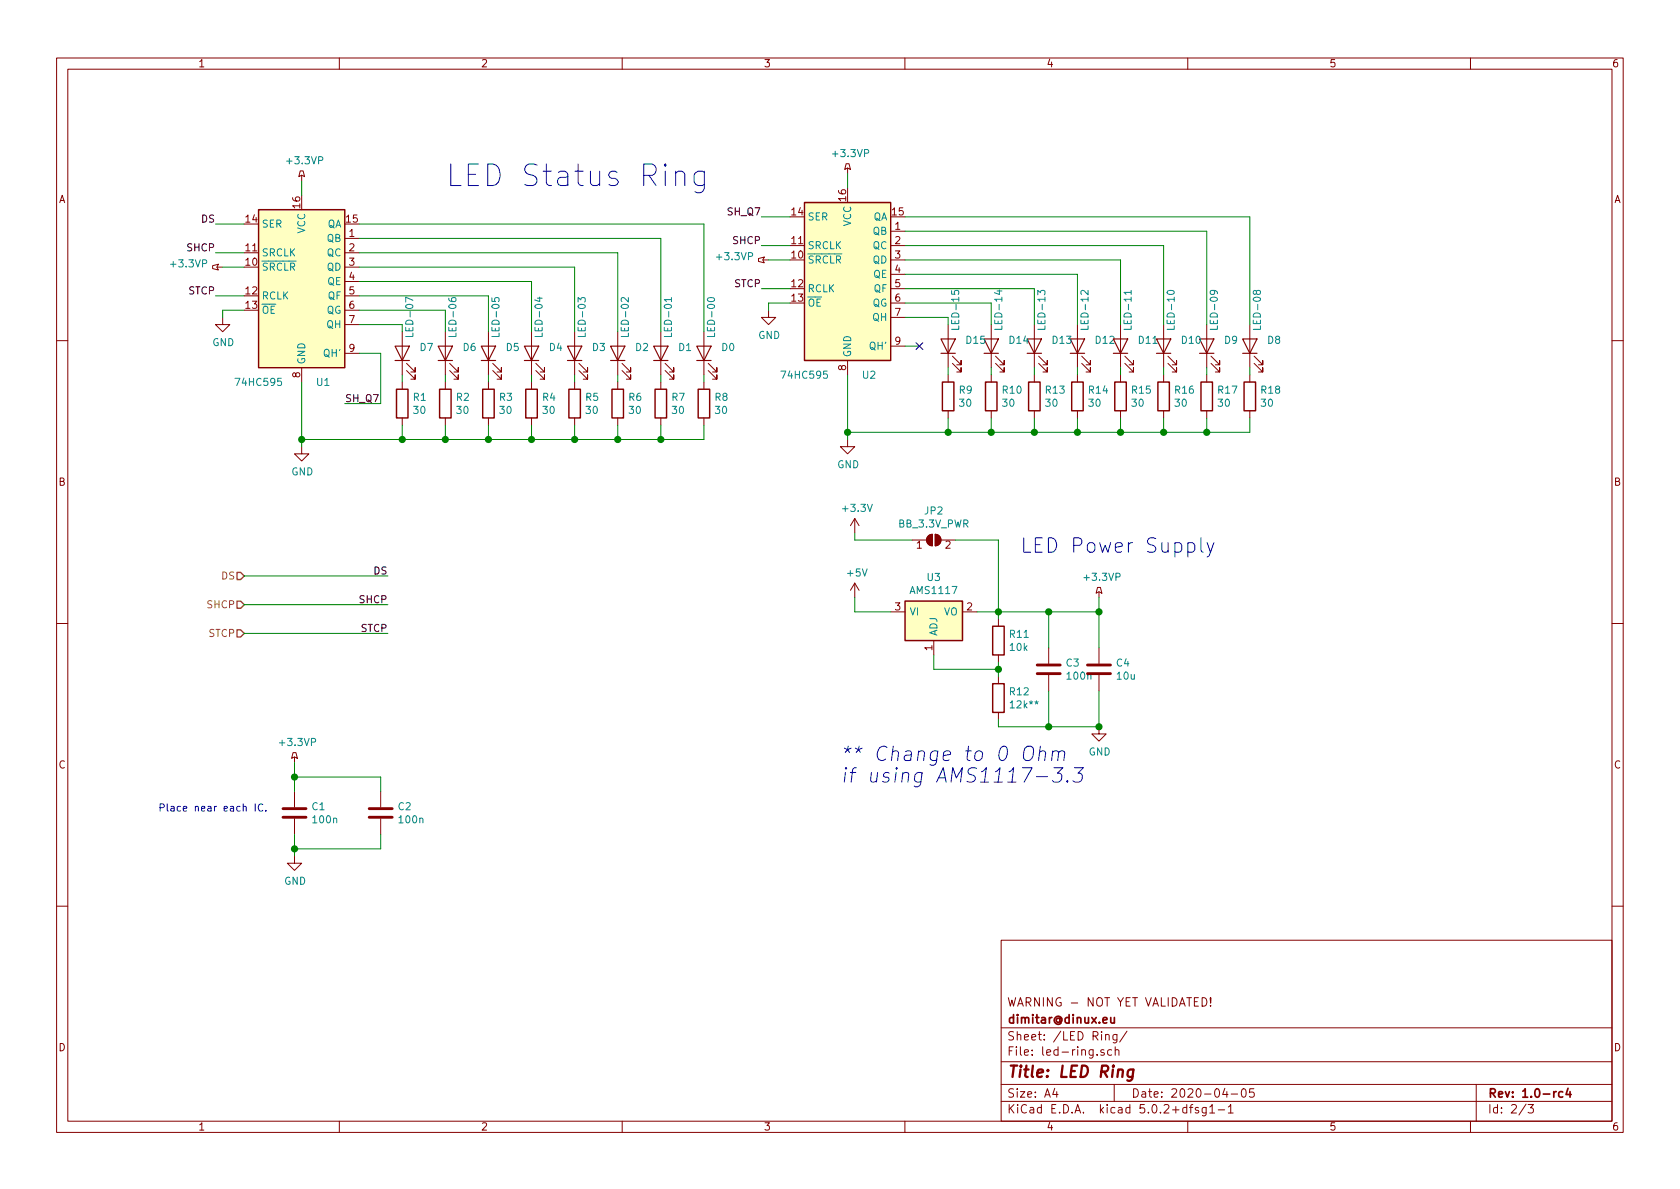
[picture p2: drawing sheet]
EESchema Schematic File Version 4
LIBS:beaglemic-cape-cache
EELAYER 26 0
EELAYER END
$Descr A4 11693 8268
encoding utf-8
Sheet 2 3
Title "LED Ring"
Date "2020-04-05"
Rev "1.0-rc4"
Comp "dimitar@dinux.eu"
Comment1 "WARNING - NOT YET VALIDATED!"
Comment2 ""
Comment3 ""
Comment4 ""
$EndDescr
$Comp
L 74xx:74HC595 U?
U 1 1
P 2100 1950
AR Path="/5E16CAD7" Ref="U?"  Part="1" 
AR Path="/5E0F7674/5E16CAD7" Ref="U1"  Part="1" 
F 0 "U1" H 2250 1250 50  0000 C CNN
F 1 "74HC595" H 1800 1250 50  0000 C CNN
F 2 "Package_SO:TSSOP-16_4.4x5mm_P0.65mm" H 2100 1950 50  0001 C CNN
F 3 "http://www.ti.com/lit/ds/symlink/sn74hc595.pdf" H 2100 1950 50  0001 C CNN
	1    2100 1950
	1    0    0    -1  
$EndComp
$Comp
L Jumper:SolderJumper_2_Open JP2
U 1 1
P 6500 3750
F 0 "JP2" H 6500 3955 50  0000 C CNN
F 1 "BB_3.3V_PWR" H 6500 3864 50  0000 C CNN
F 2 "Jumper:SolderJumper-2_P1.3mm_Open_RoundedPad1.0x1.5mm" H 6500 3750 50  0001 C CNN
F 3 "~" H 6500 3750 50  0001 C CNN
	1    6500 3750
	1    0    0    -1  
$EndComp
$Comp
L Regulator_Linear:AMS1117 U?
U 1 1
P 6500 4250
AR Path="/5E16CAF3" Ref="U?"  Part="1" 
AR Path="/5E0F7674/5E16CAF3" Ref="U3"  Part="1" 
F 0 "U3" H 6500 4492 50  0000 C CNN
F 1 "AMS1117" H 6500 4401 50  0000 C CNN
F 2 "Package_TO_SOT_SMD:SOT-223-3_TabPin2" H 6500 4450 50  0001 C CNN
F 3 "http://www.advanced-monolithic.com/pdf/ds1117.pdf" H 6600 4000 50  0001 C CNN
	1    6500 4250
	1    0    0    -1  
$EndComp
$Comp
L Device:R R?
U 1 1
P 6950 4450
AR Path="/5E16CAFA" Ref="R?"  Part="1" 
AR Path="/5E0F7674/5E16CAFA" Ref="R11"  Part="1" 
F 0 "R11" H 7020 4496 50  0000 L CNN
F 1 "10k" H 7020 4405 50  0000 L CNN
F 2 "Resistor_SMD:R_0805_2012Metric" V 6880 4450 50  0001 C CNN
F 3 "~" H 6950 4450 50  0001 C CNN
	1    6950 4450
	1    0    0    -1  
$EndComp
$Comp
L Device:R R?
U 1 1
P 6950 4850
AR Path="/5E16CB01" Ref="R?"  Part="1" 
AR Path="/5E0F7674/5E16CB01" Ref="R12"  Part="1" 
F 0 "R12" H 7020 4896 50  0000 L CNN
F 1 "12k**" H 7020 4805 50  0000 L CNN
F 2 "Resistor_SMD:R_0805_2012Metric" V 6880 4850 50  0001 C CNN
F 3 "~" H 6950 4850 50  0001 C CNN
	1    6950 4850
	1    0    0    -1  
$EndComp
$Comp
L power:GND #PWR049
U 1 1
P 7650 5050
F 0 "#PWR049" H 7650 4800 50  0001 C CNN
F 1 "GND" H 7655 4877 50  0000 C CNN
F 2 "" H 7650 5050 50  0001 C CNN
F 3 "" H 7650 5050 50  0001 C CNN
	1    7650 5050
	1    0    0    -1  
$EndComp
$Comp
L power:+3.3VP #PWR048
U 1 1
P 7650 4150
F 0 "#PWR048" H 7800 4100 50  0001 C CNN
F 1 "+3.3VP" H 7670 4293 50  0000 C CNN
F 2 "" H 7650 4150 50  0001 C CNN
F 3 "" H 7650 4150 50  0001 C CNN
	1    7650 4150
	1    0    0    -1  
$EndComp
$Comp
L power:+5V #PWR047
U 1 1
P 5950 4150
F 0 "#PWR047" H 5950 4000 50  0001 C CNN
F 1 "+5V" H 5965 4323 50  0000 C CNN
F 2 "" H 5950 4150 50  0001 C CNN
F 3 "" H 5950 4150 50  0001 C CNN
	1    5950 4150
	1    0    0    -1  
$EndComp
$Comp
L power:+3.3V #PWR046
U 1 1
P 5950 3700
F 0 "#PWR046" H 5950 3550 50  0001 C CNN
F 1 "+3.3V" H 5965 3873 50  0000 C CNN
F 2 "" H 5950 3700 50  0001 C CNN
F 3 "" H 5950 3700 50  0001 C CNN
	1    5950 3700
	1    0    0    -1  
$EndComp
Wire Wire Line
	5950 4150 5950 4250
Wire Wire Line
	5950 4250 6200 4250
Wire Wire Line
	6800 4250 6950 4250
Wire Wire Line
	6950 4250 6950 4300
Connection ~ 6950 4250
Wire Wire Line
	5950 3700 5950 3750
Wire Wire Line
	5950 3750 6350 3750
Wire Wire Line
	6650 3750 6950 3750
Wire Wire Line
	6950 3750 6950 4250
Wire Wire Line
	6950 4600 6950 4650
Wire Wire Line
	6500 4550 6500 4650
Wire Wire Line
	6500 4650 6950 4650
Connection ~ 6950 4650
Wire Wire Line
	6950 4650 6950 4700
$Comp
L power:+3.3VP #PWR040
U 1 1
P 2100 1250
F 0 "#PWR040" H 2250 1200 50  0001 C CNN
F 1 "+3.3VP" H 2120 1393 50  0000 C CNN
F 2 "" H 2100 1250 50  0001 C CNN
F 3 "" H 2100 1250 50  0001 C CNN
	1    2100 1250
	1    0    0    -1  
$EndComp
$Comp
L power:GND #PWR041
U 1 1
P 2100 3100
F 0 "#PWR041" H 2100 2850 50  0001 C CNN
F 1 "GND" H 2105 2927 50  0000 C CNN
F 2 "" H 2100 3100 50  0001 C CNN
F 3 "" H 2100 3100 50  0001 C CNN
	1    2100 3100
	1    0    0    -1  
$EndComp
$Comp
L power:+3.3VP #PWR036
U 1 1
P 1550 1850
F 0 "#PWR036" H 1700 1800 50  0001 C CNN
F 1 "+3.3VP" V 1570 1948 50  0000 L CNN
F 2 "" H 1550 1850 50  0001 C CNN
F 3 "" H 1550 1850 50  0001 C CNN
	1    1550 1850
	0    -1   -1   0   
$EndComp
$Comp
L power:GND #PWR037
U 1 1
P 1550 2200
F 0 "#PWR037" H 1550 1950 50  0001 C CNN
F 1 "GND" H 1555 2027 50  0000 C CNN
F 2 "" H 1550 2200 50  0001 C CNN
F 3 "" H 1550 2200 50  0001 C CNN
	1    1550 2200
	1    0    0    -1  
$EndComp
Wire Wire Line
	1700 2150 1550 2150
Wire Wire Line
	1550 2150 1550 2200
Wire Wire Line
	1700 1850 1550 1850
$Comp
L Device:R R?
U 1 1
P 3700 2800
AR Path="/5E16CB49" Ref="R?"  Part="1" 
AR Path="/5E0F7674/5E16CB49" Ref="R4"  Part="1" 
F 0 "R4" H 3770 2846 50  0000 L CNN
F 1 "30" H 3770 2755 50  0000 L CNN
F 2 "Resistor_SMD:R_0805_2012Metric" V 3630 2800 50  0001 C CNN
F 3 "~" H 3700 2800 50  0001 C CNN
	1    3700 2800
	1    0    0    -1  
$EndComp
$Comp
L Device:LED D?
U 1 1
P 3700 2450
AR Path="/5E16CB50" Ref="D?"  Part="1" 
AR Path="/5E0F7674/5E16CB50" Ref="D4"  Part="1" 
F 0 "D4" V 3738 2333 50  0000 R CNN
F 1 "LED-04" H 4100 2400 50  0000 R CNN
F 2 "LED_SMD:LED_0805_2012Metric" H 3700 2450 50  0001 C CNN
F 3 "~" H 3700 2450 50  0001 C CNN
	1    3700 2450
	0    -1   -1   0   
$EndComp
$Comp
L Device:R R?
U 1 1
P 3400 2800
AR Path="/5E16CB57" Ref="R?"  Part="1" 
AR Path="/5E0F7674/5E16CB57" Ref="R3"  Part="1" 
F 0 "R3" H 3470 2846 50  0000 L CNN
F 1 "30" H 3470 2755 50  0000 L CNN
F 2 "Resistor_SMD:R_0805_2012Metric" V 3330 2800 50  0001 C CNN
F 3 "~" H 3400 2800 50  0001 C CNN
	1    3400 2800
	1    0    0    -1  
$EndComp
$Comp
L Device:LED D?
U 1 1
P 3400 2450
AR Path="/5E16CB5E" Ref="D?"  Part="1" 
AR Path="/5E0F7674/5E16CB5E" Ref="D5"  Part="1" 
F 0 "D5" V 3438 2333 50  0000 R CNN
F 1 "LED-05" H 3800 2400 50  0000 R CNN
F 2 "LED_SMD:LED_0805_2012Metric" H 3400 2450 50  0001 C CNN
F 3 "~" H 3400 2450 50  0001 C CNN
	1    3400 2450
	0    -1   -1   0   
$EndComp
$Comp
L Device:R R?
U 1 1
P 3100 2800
AR Path="/5E16CB65" Ref="R?"  Part="1" 
AR Path="/5E0F7674/5E16CB65" Ref="R2"  Part="1" 
F 0 "R2" H 3170 2846 50  0000 L CNN
F 1 "30" H 3170 2755 50  0000 L CNN
F 2 "Resistor_SMD:R_0805_2012Metric" V 3030 2800 50  0001 C CNN
F 3 "~" H 3100 2800 50  0001 C CNN
	1    3100 2800
	1    0    0    -1  
$EndComp
$Comp
L Device:LED D?
U 1 1
P 3100 2450
AR Path="/5E16CB6C" Ref="D?"  Part="1" 
AR Path="/5E0F7674/5E16CB6C" Ref="D6"  Part="1" 
F 0 "D6" V 3138 2333 50  0000 R CNN
F 1 "LED-06" H 3500 2400 50  0000 R CNN
F 2 "LED_SMD:LED_0805_2012Metric" H 3100 2450 50  0001 C CNN
F 3 "~" H 3100 2450 50  0001 C CNN
	1    3100 2450
	0    -1   -1   0   
$EndComp
$Comp
L Device:R R?
U 1 1
P 2800 2800
AR Path="/5E16CB73" Ref="R?"  Part="1" 
AR Path="/5E0F7674/5E16CB73" Ref="R1"  Part="1" 
F 0 "R1" H 2870 2846 50  0000 L CNN
F 1 "30" H 2870 2755 50  0000 L CNN
F 2 "Resistor_SMD:R_0805_2012Metric" V 2730 2800 50  0001 C CNN
F 3 "~" H 2800 2800 50  0001 C CNN
	1    2800 2800
	1    0    0    -1  
$EndComp
$Comp
L Device:LED D?
U 1 1
P 2800 2450
AR Path="/5E16CB7A" Ref="D?"  Part="1" 
AR Path="/5E0F7674/5E16CB7A" Ref="D7"  Part="1" 
F 0 "D7" V 2838 2333 50  0000 R CNN
F 1 "LED-07" H 3200 2400 50  0000 R CNN
F 2 "LED_SMD:LED_0805_2012Metric" H 2800 2450 50  0001 C CNN
F 3 "~" H 2800 2450 50  0001 C CNN
	1    2800 2450
	0    -1   -1   0   
$EndComp
$Comp
L Device:R R?
U 1 1
P 4900 2800
AR Path="/5E16CB81" Ref="R?"  Part="1" 
AR Path="/5E0F7674/5E16CB81" Ref="R8"  Part="1" 
F 0 "R8" H 4970 2846 50  0000 L CNN
F 1 "30" H 4970 2755 50  0000 L CNN
F 2 "Resistor_SMD:R_0805_2012Metric" V 4830 2800 50  0001 C CNN
F 3 "~" H 4900 2800 50  0001 C CNN
	1    4900 2800
	1    0    0    -1  
$EndComp
$Comp
L Device:LED D?
U 1 1
P 4900 2450
AR Path="/5E16CB88" Ref="D?"  Part="1" 
AR Path="/5E0F7674/5E16CB88" Ref="D0"  Part="1" 
F 0 "D0" V 4938 2333 50  0000 R CNN
F 1 "LED-00" H 5300 2400 50  0000 R CNN
F 2 "LED_SMD:LED_0805_2012Metric" H 4900 2450 50  0001 C CNN
F 3 "~" H 4900 2450 50  0001 C CNN
	1    4900 2450
	0    -1   -1   0   
$EndComp
$Comp
L Device:R R?
U 1 1
P 4600 2800
AR Path="/5E16CB8F" Ref="R?"  Part="1" 
AR Path="/5E0F7674/5E16CB8F" Ref="R7"  Part="1" 
F 0 "R7" H 4670 2846 50  0000 L CNN
F 1 "30" H 4670 2755 50  0000 L CNN
F 2 "Resistor_SMD:R_0805_2012Metric" V 4530 2800 50  0001 C CNN
F 3 "~" H 4600 2800 50  0001 C CNN
	1    4600 2800
	1    0    0    -1  
$EndComp
$Comp
L Device:LED D?
U 1 1
P 4600 2450
AR Path="/5E16CB96" Ref="D?"  Part="1" 
AR Path="/5E0F7674/5E16CB96" Ref="D1"  Part="1" 
F 0 "D1" V 4638 2333 50  0000 R CNN
F 1 "LED-01" H 5000 2400 50  0000 R CNN
F 2 "LED_SMD:LED_0805_2012Metric" H 4600 2450 50  0001 C CNN
F 3 "~" H 4600 2450 50  0001 C CNN
	1    4600 2450
	0    -1   -1   0   
$EndComp
$Comp
L Device:R R?
U 1 1
P 4300 2800
AR Path="/5E16CB9D" Ref="R?"  Part="1" 
AR Path="/5E0F7674/5E16CB9D" Ref="R6"  Part="1" 
F 0 "R6" H 4370 2846 50  0000 L CNN
F 1 "30" H 4370 2755 50  0000 L CNN
F 2 "Resistor_SMD:R_0805_2012Metric" V 4230 2800 50  0001 C CNN
F 3 "~" H 4300 2800 50  0001 C CNN
	1    4300 2800
	1    0    0    -1  
$EndComp
$Comp
L Device:LED D?
U 1 1
P 4300 2450
AR Path="/5E16CBA4" Ref="D?"  Part="1" 
AR Path="/5E0F7674/5E16CBA4" Ref="D2"  Part="1" 
F 0 "D2" V 4338 2333 50  0000 R CNN
F 1 "LED-02" H 4700 2400 50  0000 R CNN
F 2 "LED_SMD:LED_0805_2012Metric" H 4300 2450 50  0001 C CNN
F 3 "~" H 4300 2450 50  0001 C CNN
	1    4300 2450
	0    -1   -1   0   
$EndComp
$Comp
L Device:R R?
U 1 1
P 4000 2800
AR Path="/5E16CBAB" Ref="R?"  Part="1" 
AR Path="/5E0F7674/5E16CBAB" Ref="R5"  Part="1" 
F 0 "R5" H 4070 2846 50  0000 L CNN
F 1 "30" H 4070 2755 50  0000 L CNN
F 2 "Resistor_SMD:R_0805_2012Metric" V 3930 2800 50  0001 C CNN
F 3 "~" H 4000 2800 50  0001 C CNN
	1    4000 2800
	1    0    0    -1  
$EndComp
$Comp
L Device:LED D?
U 1 1
P 4000 2450
AR Path="/5E16CBB2" Ref="D?"  Part="1" 
AR Path="/5E0F7674/5E16CBB2" Ref="D3"  Part="1" 
F 0 "D3" V 4038 2333 50  0000 R CNN
F 1 "LED-03" H 4400 2400 50  0000 R CNN
F 2 "LED_SMD:LED_0805_2012Metric" H 4000 2450 50  0001 C CNN
F 3 "~" H 4000 2450 50  0001 C CNN
	1    4000 2450
	0    -1   -1   0   
$EndComp
Wire Wire Line
	2100 1350 2100 1250
Wire Wire Line
	2500 2250 2800 2250
Wire Wire Line
	2800 2250 2800 2300
Wire Wire Line
	2500 2150 3100 2150
Wire Wire Line
	3100 2150 3100 2300
Wire Wire Line
	2500 2050 3400 2050
Wire Wire Line
	3400 2050 3400 2300
Wire Wire Line
	2500 1950 3700 1950
Wire Wire Line
	3700 1950 3700 2300
Wire Wire Line
	2500 1850 4000 1850
Wire Wire Line
	4000 1850 4000 2300
Wire Wire Line
	2500 1750 4300 1750
Wire Wire Line
	4300 1750 4300 2300
Wire Wire Line
	2500 1650 4600 1650
Wire Wire Line
	4600 1650 4600 2300
Wire Wire Line
	2500 1550 4900 1550
Wire Wire Line
	4900 1550 4900 2300
Wire Wire Line
	2800 2600 2800 2650
Wire Wire Line
	3100 2600 3100 2650
Wire Wire Line
	3400 2600 3400 2650
Wire Wire Line
	3700 2600 3700 2650
Wire Wire Line
	4000 2600 4000 2650
Wire Wire Line
	4300 2600 4300 2650
Wire Wire Line
	4600 2600 4600 2650
Wire Wire Line
	4900 2600 4900 2650
Wire Wire Line
	2800 2950 2800 3050
Wire Wire Line
	3100 3050 3100 2950
Wire Wire Line
	2800 3050 3100 3050
Wire Wire Line
	3100 3050 3400 3050
Wire Wire Line
	3400 3050 3400 2950
Connection ~ 3100 3050
Wire Wire Line
	3400 3050 3700 3050
Wire Wire Line
	3700 3050 3700 2950
Connection ~ 3400 3050
Wire Wire Line
	3700 3050 4000 3050
Wire Wire Line
	4000 3050 4000 2950
Connection ~ 3700 3050
Wire Wire Line
	4000 3050 4300 3050
Wire Wire Line
	4300 3050 4300 2950
Connection ~ 4000 3050
Wire Wire Line
	4300 3050 4600 3050
Wire Wire Line
	4600 3050 4600 2950
Connection ~ 4300 3050
Wire Wire Line
	4600 3050 4900 3050
Wire Wire Line
	4900 3050 4900 2950
Connection ~ 4600 3050
Wire Wire Line
	2800 3050 2100 3050
Wire Wire Line
	2100 3050 2100 3100
Connection ~ 2800 3050
Wire Wire Line
	2100 3050 2100 2650
Connection ~ 2100 3050
Wire Wire Line
	1700 1750 1500 1750
Wire Wire Line
	1700 1550 1500 1550
Wire Wire Line
	1700 2050 1500 2050
$Comp
L 74xx:74HC595 U?
U 1 1
P 5900 1900
AR Path="/5E16CBF6" Ref="U?"  Part="1" 
AR Path="/5E0F7674/5E16CBF6" Ref="U2"  Part="1" 
F 0 "U2" H 6050 1200 50  0000 C CNN
F 1 "74HC595" H 5600 1200 50  0000 C CNN
F 2 "Package_SO:TSSOP-16_4.4x5mm_P0.65mm" H 5900 1900 50  0001 C CNN
F 3 "http://www.ti.com/lit/ds/symlink/sn74hc595.pdf" H 5900 1900 50  0001 C CNN
	1    5900 1900
	1    0    0    -1  
$EndComp
$Comp
L power:+3.3VP #PWR044
U 1 1
P 5900 1200
F 0 "#PWR044" H 6050 1150 50  0001 C CNN
F 1 "+3.3VP" H 5920 1343 50  0000 C CNN
F 2 "" H 5900 1200 50  0001 C CNN
F 3 "" H 5900 1200 50  0001 C CNN
	1    5900 1200
	1    0    0    -1  
$EndComp
$Comp
L power:GND #PWR045
U 1 1
P 5900 3050
F 0 "#PWR045" H 5900 2800 50  0001 C CNN
F 1 "GND" H 5905 2877 50  0000 C CNN
F 2 "" H 5900 3050 50  0001 C CNN
F 3 "" H 5900 3050 50  0001 C CNN
	1    5900 3050
	1    0    0    -1  
$EndComp
$Comp
L power:+3.3VP #PWR042
U 1 1
P 5350 1800
F 0 "#PWR042" H 5500 1750 50  0001 C CNN
F 1 "+3.3VP" V 5370 1898 50  0000 L CNN
F 2 "" H 5350 1800 50  0001 C CNN
F 3 "" H 5350 1800 50  0001 C CNN
	1    5350 1800
	0    -1   -1   0   
$EndComp
$Comp
L power:GND #PWR043
U 1 1
P 5350 2150
F 0 "#PWR043" H 5350 1900 50  0001 C CNN
F 1 "GND" H 5355 1977 50  0000 C CNN
F 2 "" H 5350 2150 50  0001 C CNN
F 3 "" H 5350 2150 50  0001 C CNN
	1    5350 2150
	1    0    0    -1  
$EndComp
Wire Wire Line
	5500 2100 5350 2100
Wire Wire Line
	5350 2100 5350 2150
Wire Wire Line
	5500 1800 5350 1800
$Comp
L Device:R R?
U 1 1
P 7500 2750
AR Path="/5E16CC18" Ref="R?"  Part="1" 
AR Path="/5E0F7674/5E16CC18" Ref="R14"  Part="1" 
F 0 "R14" H 7570 2796 50  0000 L CNN
F 1 "30" H 7570 2705 50  0000 L CNN
F 2 "Resistor_SMD:R_0805_2012Metric" V 7430 2750 50  0001 C CNN
F 3 "~" H 7500 2750 50  0001 C CNN
	1    7500 2750
	1    0    0    -1  
$EndComp
$Comp
L Device:LED D?
U 1 1
P 7500 2400
AR Path="/5E16CC1F" Ref="D?"  Part="1" 
AR Path="/5E0F7674/5E16CC1F" Ref="D12"  Part="1" 
F 0 "D12" V 7538 2283 50  0000 R CNN
F 1 "LED-12" H 7900 2350 50  0000 R CNN
F 2 "LED_SMD:LED_0805_2012Metric" H 7500 2400 50  0001 C CNN
F 3 "~" H 7500 2400 50  0001 C CNN
	1    7500 2400
	0    -1   -1   0   
$EndComp
$Comp
L Device:R R?
U 1 1
P 7200 2750
AR Path="/5E16CC26" Ref="R?"  Part="1" 
AR Path="/5E0F7674/5E16CC26" Ref="R13"  Part="1" 
F 0 "R13" H 7270 2796 50  0000 L CNN
F 1 "30" H 7270 2705 50  0000 L CNN
F 2 "Resistor_SMD:R_0805_2012Metric" V 7130 2750 50  0001 C CNN
F 3 "~" H 7200 2750 50  0001 C CNN
	1    7200 2750
	1    0    0    -1  
$EndComp
$Comp
L Device:LED D?
U 1 1
P 7200 2400
AR Path="/5E16CC2D" Ref="D?"  Part="1" 
AR Path="/5E0F7674/5E16CC2D" Ref="D13"  Part="1" 
F 0 "D13" V 7238 2283 50  0000 R CNN
F 1 "LED-13" H 7600 2350 50  0000 R CNN
F 2 "LED_SMD:LED_0805_2012Metric" H 7200 2400 50  0001 C CNN
F 3 "~" H 7200 2400 50  0001 C CNN
	1    7200 2400
	0    -1   -1   0   
$EndComp
$Comp
L Device:R R?
U 1 1
P 6900 2750
AR Path="/5E16CC34" Ref="R?"  Part="1" 
AR Path="/5E0F7674/5E16CC34" Ref="R10"  Part="1" 
F 0 "R10" H 6970 2796 50  0000 L CNN
F 1 "30" H 6970 2705 50  0000 L CNN
F 2 "Resistor_SMD:R_0805_2012Metric" V 6830 2750 50  0001 C CNN
F 3 "~" H 6900 2750 50  0001 C CNN
	1    6900 2750
	1    0    0    -1  
$EndComp
$Comp
L Device:LED D?
U 1 1
P 6900 2400
AR Path="/5E16CC3B" Ref="D?"  Part="1" 
AR Path="/5E0F7674/5E16CC3B" Ref="D14"  Part="1" 
F 0 "D14" V 6938 2283 50  0000 R CNN
F 1 "LED-14" H 7300 2350 50  0000 R CNN
F 2 "LED_SMD:LED_0805_2012Metric" H 6900 2400 50  0001 C CNN
F 3 "~" H 6900 2400 50  0001 C CNN
	1    6900 2400
	0    -1   -1   0   
$EndComp
$Comp
L Device:R R?
U 1 1
P 6600 2750
AR Path="/5E16CC42" Ref="R?"  Part="1" 
AR Path="/5E0F7674/5E16CC42" Ref="R9"  Part="1" 
F 0 "R9" H 6670 2796 50  0000 L CNN
F 1 "30" H 6670 2705 50  0000 L CNN
F 2 "Resistor_SMD:R_0805_2012Metric" V 6530 2750 50  0001 C CNN
F 3 "~" H 6600 2750 50  0001 C CNN
	1    6600 2750
	1    0    0    -1  
$EndComp
$Comp
L Device:LED D?
U 1 1
P 6600 2400
AR Path="/5E16CC49" Ref="D?"  Part="1" 
AR Path="/5E0F7674/5E16CC49" Ref="D15"  Part="1" 
F 0 "D15" V 6638 2283 50  0000 R CNN
F 1 "LED-15" H 7000 2350 50  0000 R CNN
F 2 "LED_SMD:LED_0805_2012Metric" H 6600 2400 50  0001 C CNN
F 3 "~" H 6600 2400 50  0001 C CNN
	1    6600 2400
	0    -1   -1   0   
$EndComp
$Comp
L Device:R R?
U 1 1
P 8700 2750
AR Path="/5E16CC50" Ref="R?"  Part="1" 
AR Path="/5E0F7674/5E16CC50" Ref="R18"  Part="1" 
F 0 "R18" H 8770 2796 50  0000 L CNN
F 1 "30" H 8770 2705 50  0000 L CNN
F 2 "Resistor_SMD:R_0805_2012Metric" V 8630 2750 50  0001 C CNN
F 3 "~" H 8700 2750 50  0001 C CNN
	1    8700 2750
	1    0    0    -1  
$EndComp
$Comp
L Device:LED D?
U 1 1
P 8700 2400
AR Path="/5E16CC57" Ref="D?"  Part="1" 
AR Path="/5E0F7674/5E16CC57" Ref="D8"  Part="1" 
F 0 "D8" V 8738 2283 50  0000 R CNN
F 1 "LED-08" H 9100 2350 50  0000 R CNN
F 2 "LED_SMD:LED_0805_2012Metric" H 8700 2400 50  0001 C CNN
F 3 "~" H 8700 2400 50  0001 C CNN
	1    8700 2400
	0    -1   -1   0   
$EndComp
$Comp
L Device:R R?
U 1 1
P 8400 2750
AR Path="/5E16CC5E" Ref="R?"  Part="1" 
AR Path="/5E0F7674/5E16CC5E" Ref="R17"  Part="1" 
F 0 "R17" H 8470 2796 50  0000 L CNN
F 1 "30" H 8470 2705 50  0000 L CNN
F 2 "Resistor_SMD:R_0805_2012Metric" V 8330 2750 50  0001 C CNN
F 3 "~" H 8400 2750 50  0001 C CNN
	1    8400 2750
	1    0    0    -1  
$EndComp
$Comp
L Device:LED D?
U 1 1
P 8400 2400
AR Path="/5E16CC65" Ref="D?"  Part="1" 
AR Path="/5E0F7674/5E16CC65" Ref="D9"  Part="1" 
F 0 "D9" V 8438 2283 50  0000 R CNN
F 1 "LED-09" H 8800 2350 50  0000 R CNN
F 2 "LED_SMD:LED_0805_2012Metric" H 8400 2400 50  0001 C CNN
F 3 "~" H 8400 2400 50  0001 C CNN
	1    8400 2400
	0    -1   -1   0   
$EndComp
$Comp
L Device:R R?
U 1 1
P 8100 2750
AR Path="/5E16CC6C" Ref="R?"  Part="1" 
AR Path="/5E0F7674/5E16CC6C" Ref="R16"  Part="1" 
F 0 "R16" H 8170 2796 50  0000 L CNN
F 1 "30" H 8170 2705 50  0000 L CNN
F 2 "Resistor_SMD:R_0805_2012Metric" V 8030 2750 50  0001 C CNN
F 3 "~" H 8100 2750 50  0001 C CNN
	1    8100 2750
	1    0    0    -1  
$EndComp
$Comp
L Device:LED D?
U 1 1
P 8100 2400
AR Path="/5E16CC73" Ref="D?"  Part="1" 
AR Path="/5E0F7674/5E16CC73" Ref="D10"  Part="1" 
F 0 "D10" V 8138 2283 50  0000 R CNN
F 1 "LED-10" H 8500 2350 50  0000 R CNN
F 2 "LED_SMD:LED_0805_2012Metric" H 8100 2400 50  0001 C CNN
F 3 "~" H 8100 2400 50  0001 C CNN
	1    8100 2400
	0    -1   -1   0   
$EndComp
$Comp
L Device:R R?
U 1 1
P 7800 2750
AR Path="/5E16CC7A" Ref="R?"  Part="1" 
AR Path="/5E0F7674/5E16CC7A" Ref="R15"  Part="1" 
F 0 "R15" H 7870 2796 50  0000 L CNN
F 1 "30" H 7870 2705 50  0000 L CNN
F 2 "Resistor_SMD:R_0805_2012Metric" V 7730 2750 50  0001 C CNN
F 3 "~" H 7800 2750 50  0001 C CNN
	1    7800 2750
	1    0    0    -1  
$EndComp
$Comp
L Device:LED D?
U 1 1
P 7800 2400
AR Path="/5E16CC81" Ref="D?"  Part="1" 
AR Path="/5E0F7674/5E16CC81" Ref="D11"  Part="1" 
F 0 "D11" V 7838 2283 50  0000 R CNN
F 1 "LED-11" H 8200 2350 50  0000 R CNN
F 2 "LED_SMD:LED_0805_2012Metric" H 7800 2400 50  0001 C CNN
F 3 "~" H 7800 2400 50  0001 C CNN
	1    7800 2400
	0    -1   -1   0   
$EndComp
Wire Wire Line
	5900 1300 5900 1200
Wire Wire Line
	6300 2200 6600 2200
Wire Wire Line
	6600 2200 6600 2250
Wire Wire Line
	6300 2100 6900 2100
Wire Wire Line
	6900 2100 6900 2250
Wire Wire Line
	6300 2000 7200 2000
Wire Wire Line
	7200 2000 7200 2250
Wire Wire Line
	6300 1900 7500 1900
Wire Wire Line
	7500 1900 7500 2250
Wire Wire Line
	6300 1800 7800 1800
Wire Wire Line
	7800 1800 7800 2250
Wire Wire Line
	6300 1700 8100 1700
Wire Wire Line
	8100 1700 8100 2250
Wire Wire Line
	6300 1600 8400 1600
Wire Wire Line
	8400 1600 8400 2250
Wire Wire Line
	6300 1500 8700 1500
Wire Wire Line
	8700 1500 8700 2250
Wire Wire Line
	6600 2550 6600 2600
Wire Wire Line
	6900 2550 6900 2600
Wire Wire Line
	7200 2550 7200 2600
Wire Wire Line
	7500 2550 7500 2600
Wire Wire Line
	7800 2550 7800 2600
Wire Wire Line
	8100 2550 8100 2600
Wire Wire Line
	8400 2550 8400 2600
Wire Wire Line
	8700 2550 8700 2600
Wire Wire Line
	6600 2900 6600 3000
Wire Wire Line
	6900 3000 6900 2900
Wire Wire Line
	6600 3000 6900 3000
Wire Wire Line
	6900 3000 7200 3000
Wire Wire Line
	7200 3000 7200 2900
Connection ~ 6900 3000
Wire Wire Line
	7200 3000 7500 3000
Wire Wire Line
	7500 3000 7500 2900
Connection ~ 7200 3000
Wire Wire Line
	7500 3000 7800 3000
Wire Wire Line
	7800 3000 7800 2900
Connection ~ 7500 3000
Wire Wire Line
	7800 3000 8100 3000
Wire Wire Line
	8100 3000 8100 2900
Connection ~ 7800 3000
Wire Wire Line
	8100 3000 8400 3000
Wire Wire Line
	8400 3000 8400 2900
Connection ~ 8100 3000
Wire Wire Line
	8400 3000 8700 3000
Wire Wire Line
	8700 3000 8700 2900
Connection ~ 8400 3000
Wire Wire Line
	6600 3000 5900 3000
Wire Wire Line
	5900 3000 5900 3050
Connection ~ 6600 3000
Wire Wire Line
	5900 3000 5900 2600
Connection ~ 5900 3000
Wire Wire Line
	5500 1700 5300 1700
Wire Wire Line
	5500 2000 5300 2000
Wire Wire Line
	6300 2400 6400 2400
NoConn ~ 6400 2400
$Comp
L Device:C C3
U 1 1
P 7300 4650
F 0 "C3" H 7415 4696 50  0000 L CNN
F 1 "100n" H 7415 4605 50  0000 L CNN
F 2 "Capacitor_SMD:C_0805_2012Metric" H 7338 4500 50  0001 C CNN
F 3 "~" H 7300 4650 50  0001 C CNN
	1    7300 4650
	1    0    0    -1  
$EndComp
$Comp
L Device:C C4
U 1 1
P 7650 4650
F 0 "C4" H 7765 4696 50  0000 L CNN
F 1 "10u" H 7765 4605 50  0000 L CNN
F 2 "Capacitor_SMD:C_0805_2012Metric" H 7688 4500 50  0001 C CNN
F 3 "~" H 7650 4650 50  0001 C CNN
	1    7650 4650
	1    0    0    -1  
$EndComp
Wire Wire Line
	6950 4250 7300 4250
Wire Wire Line
	7650 4250 7650 4150
Wire Wire Line
	7650 4500 7650 4250
Connection ~ 7650 4250
Wire Wire Line
	7300 4500 7300 4250
Connection ~ 7300 4250
Wire Wire Line
	7300 4250 7650 4250
Wire Wire Line
	6950 5000 6950 5050
Wire Wire Line
	6950 5050 7300 5050
Wire Wire Line
	7650 5050 7650 4800
Connection ~ 7650 5050
Wire Wire Line
	7300 4800 7300 5050
Connection ~ 7300 5050
Wire Wire Line
	7300 5050 7650 5050
Text Notes 3100 1300 0    150  ~ 0
LED Status Ring
Text Notes 7100 3850 0    100  ~ 0
LED Power Supply
Text HLabel 1700 4000 0    50   Input ~ 0
DS
Text HLabel 1700 4200 0    50   Input ~ 0
SHCP
Text HLabel 1700 4400 0    50   Input ~ 0
STCP
Wire Wire Line
	1700 4000 2700 4000
Wire Wire Line
	1700 4200 2700 4200
Wire Wire Line
	1700 4400 2700 4400
Text Label 2700 4000 2    50   ~ 0
DS
Text Label 2700 4200 2    50   ~ 0
SHCP
Text Label 2700 4400 2    50   ~ 0
STCP
Wire Wire Line
	5500 1500 5300 1500
Wire Wire Line
	2500 2450 2650 2450
Wire Wire Line
	2650 2450 2650 2800
Wire Wire Line
	2650 2800 2400 2800
Text Label 5300 1500 2    50   ~ 0
SH_Q7
Text Label 2400 2800 0    50   ~ 0
SH_Q7
Text Label 5300 1700 2    50   ~ 0
SHCP
Text Label 1500 1550 2    50   ~ 0
DS
Text Label 1500 1750 2    50   ~ 0
SHCP
Text Label 1500 2050 2    50   ~ 0
STCP
Text Label 5300 2000 2    50   ~ 0
STCP
$Comp
L Device:C C1
U 1 1
P 2050 5650
F 0 "C1" H 2165 5696 50  0000 L CNN
F 1 "100n" H 2165 5605 50  0000 L CNN
F 2 "Capacitor_SMD:C_0805_2012Metric" H 2088 5500 50  0001 C CNN
F 3 "~" H 2050 5650 50  0001 C CNN
	1    2050 5650
	1    0    0    -1  
$EndComp
$Comp
L power:+3.3VP #PWR038
U 1 1
P 2050 5300
F 0 "#PWR038" H 2200 5250 50  0001 C CNN
F 1 "+3.3VP" H 2070 5443 50  0000 C CNN
F 2 "" H 2050 5300 50  0001 C CNN
F 3 "" H 2050 5300 50  0001 C CNN
	1    2050 5300
	1    0    0    -1  
$EndComp
$Comp
L power:GND #PWR039
U 1 1
P 2050 5950
F 0 "#PWR039" H 2050 5700 50  0001 C CNN
F 1 "GND" H 2055 5777 50  0000 C CNN
F 2 "" H 2050 5950 50  0001 C CNN
F 3 "" H 2050 5950 50  0001 C CNN
	1    2050 5950
	1    0    0    -1  
$EndComp
Text Notes 1100 5650 0    50   ~ 0
Place near each IC.
$Comp
L Device:C C2
U 1 1
P 2650 5650
F 0 "C2" H 2765 5696 50  0000 L CNN
F 1 "100n" H 2765 5605 50  0000 L CNN
F 2 "Capacitor_SMD:C_0805_2012Metric" H 2688 5500 50  0001 C CNN
F 3 "~" H 2650 5650 50  0001 C CNN
	1    2650 5650
	1    0    0    -1  
$EndComp
Wire Wire Line
	2050 5300 2050 5400
Wire Wire Line
	2050 5400 2650 5400
Wire Wire Line
	2650 5400 2650 5500
Connection ~ 2050 5400
Wire Wire Line
	2050 5400 2050 5500
Wire Wire Line
	2050 5800 2050 5900
Wire Wire Line
	2050 5900 2650 5900
Wire Wire Line
	2650 5900 2650 5800
Connection ~ 2050 5900
Wire Wire Line
	2050 5900 2050 5950
Text Notes 5850 5450 0    100  Italic 0
** Change to 0 Ohm\nif using AMS1117-3.3
$EndSCHEMATC
